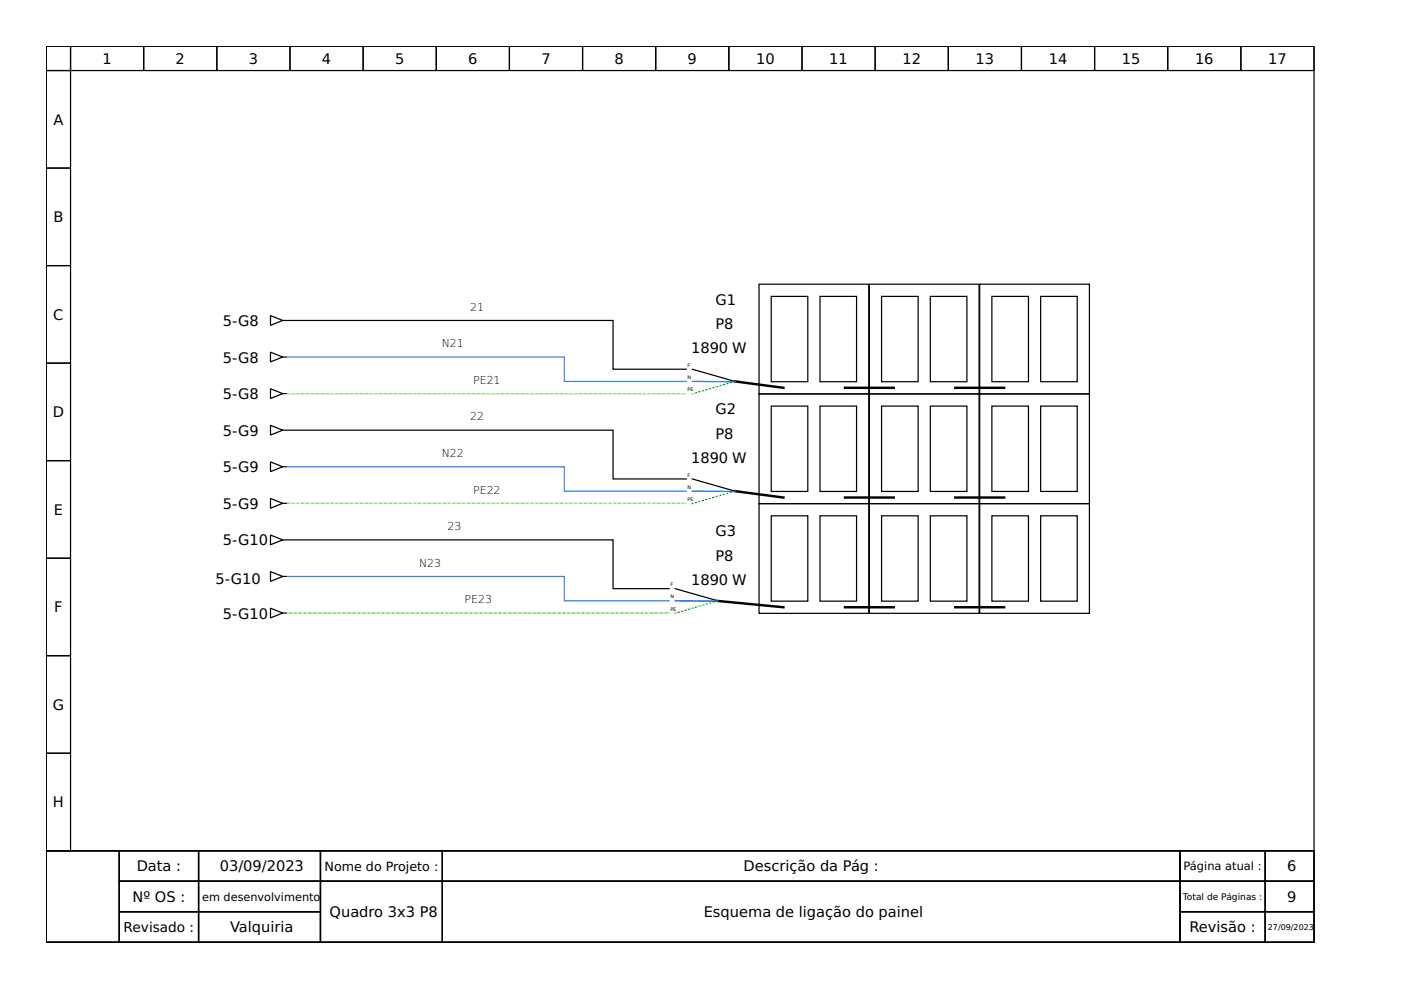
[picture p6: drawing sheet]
<svg xmlns="http://www.w3.org/2000/svg" width="297mm" height="210mm" viewBox="0 0 297 210" stroke-linecap="round" stroke-linejoin="round" font-family="sans-serif">
<g fill="none" stroke="#000" stroke-width=".26">
<path d="M9.8 9.8h268.8v170.6h-268.8zM9.8 9.8h5.2v5.2h-5.2zM9.8 15h5.2v20.6h-5.2zM15 9.8h15.5v5.2h-15.5zM30.5 9.8h15.5v5.2h-15.5zM46 9.8h15.5v5.2h-15.5zM61.5 9.8h15.5v5.2h-15.5zM77 9.8h15.5v5.2h-15.5zM92.5 9.8h15.5v5.2h-15.5zM108 9.8h15.5v5.2h-15.5zM123.5 9.8h15.5v5.2h-15.5zM139 9.8h15.5v5.2h-15.5z"/>
<path d="M154.5 9.8h15.5v5.2h-15.5zM170 9.8h15.6v5.2h-15.6zM185.6 9.8h15.5v5.2h-15.5zM201.1 9.8h15.5v5.2h-15.5zM216.6 9.8h15.5v5.2h-15.5zM232.1 9.8h15.5v5.2h-15.5zM247.6 9.8h15.5v5.2h-15.5zM263.1 9.8h15.5v5.2h-15.5zM9.8 35.6h5.2v20.7h-5.2zM9.8 56.3h5.2v20.7h-5.2zM9.8 77h5.2v20.7h-5.2zM57.3 74.7l2.6 1-2.6 1z"/>
<path d="M57.3 66.9l2.6 1-2.6 1.1zM59.9 75.7h.8M59.9 67.9h.8M61 67.9h69v10.4h15.5M146.8 78.3l9 2.6M160.9 60.3h23.3v23.2h-23.3zM163.5 62.8h7.8v18.1h-7.8zM173.9 62.8h7.7v18.1h-7.7zM184.3 60.3h23.3v23.2h-23.3zM186.9 62.8h7.8v18.1h-7.8zM197.2 62.8h7.8v18.1h-7.8zM207.7 60.3h23.3v23.2h-23.3z"/>
<path d="M210.3 62.8h7.8v18.1h-7.8zM220.6 62.8h7.8v18.1h-7.8zM9.8 97.7h5.2v20.6h-5.2zM57.3 90.2l2.6 1-2.6 1zM57.3 82.4l2.6 1.1-2.6 1zM57.3 97.9l2.6 1.1-2.6 1zM59.9 91.2h.8M59.9 83.5h.8M59.9 99h.8M61 91.2h69v10.3h15.5M160.9 83.5h23.3v23.3h-23.3zM163.5 86.1h7.8v18.1h-7.8z"/>
<path d="M173.9 86.1h7.7v18.1h-7.7zM184.3 83.5h23.3v23.3h-23.3zM186.9 86.1h7.8v18.1h-7.8zM197.2 86.1h7.8v18.1h-7.8zM207.7 83.5h23.3v23.3h-23.3zM210.3 86.1h7.8v18.1h-7.8zM220.6 86.1h7.8v18.1h-7.8zM9.8 118.3h5.2v20.7h-5.2zM57.3 113.4l2.6 1.1-2.6 1zM57.3 105.7l2.6 1-2.6 1.1zM59.9 114.5h.8M59.9 106.7h.8"/>
<path d="M61 114.5h69v10.3h11.9M146.8 101.5l9 2.6M160.9 106.8h23.3v23.2h-23.3zM163.5 109.4h7.8v18.1h-7.8zM173.9 109.4h7.7v18.1h-7.7zM184.3 106.8h23.3v23.2h-23.3zM186.9 109.4h7.8v18.1h-7.8zM197.2 109.4h7.8v18.1h-7.8zM207.7 106.8h23.3v23.2h-23.3zM210.3 109.4h7.8v18.1h-7.8zM220.6 109.4h7.8v18.1h-7.8zM9.8 139h5.2v20.7h-5.2z"/>
<path d="M57.3 128.9l2.6 1.1-2.6 1zM57.3 121.2l2.6 1-2.6 1.1zM59.9 130h.8M59.9 122.2h.8M143.2 124.8l9 2.6M9.8 159.7h5.2v20.7h-5.2zM9.8 180.4h268.8v19.4h-268.8zM9.8 180.4h15.5v19.4h-15.5zM25.3 180.4h16.8v6.4h-16.8zM25.3 186.8h16.8v6.5h-16.8zM25.3 193.3h16.8v6.5h-16.8zM42.1 180.4h25.8v6.4h-25.8z"/>
<path d="M42.1 186.8h25.8v6.5h-25.8zM42.1 193.3h25.8v6.5h-25.8zM67.9 180.4h25.9v6.4h-25.9zM67.9 186.8h25.9v13h-25.9zM93.8 180.4h156.4v6.4h-156.4zM93.8 186.8h156.4v13h-156.4zM250.2 180.4h18.1v6.4h-18.1zM250.2 186.8h18.1v6.5h-18.1zM250.2 193.3h18.1v6.5h-18.1zM268.3 180.4h10.3v6.4h-10.3zM268.3 186.8h10.3v6.5h-10.3zM268.3 193.3h10.3v6.5h-10.3z"/>
</g>
<path d="M155.8 80.9l10.3 1.3M179.2 82.2h10.3M202.5 82.2h10.4M155.8 104.1l10.3 1.4M179.2 105.5h10.3M202.5 105.5h10.4M151.9 127.4l14.2 1.4M179.2 128.8h10.3M202.5 128.8h10.4" fill="none" stroke="#000" stroke-width=".52"/>
<path d="M146.8 80.9h8.7M146.8 104.1l8.7 .1M143.2 127.4l8.7 .1" fill="none" stroke="#00f" stroke-width=".26"/>
<path d="M155.8 80.9l-9.1 2.6M155.8 104.1l-9.1 2.7M152.2 127.4l-9.1 2.6" fill="none" stroke="#0f0" stroke-width=".26" stroke-dasharray=".3 .5"/>
<path d="M61 83.5h84.5M61 106.7h84.5M61 130h80.9" fill="none" stroke="#33d17a" stroke-width=".26"/>
<path d="M145.5 83.5h-84.5M145.5 106.7h-84.5M141.9 130h-80.9" fill="none" stroke="#f9f06b" stroke-width=".26" stroke-dasharray=".3 .8"/>
<path d="M61 75.7h58.6v5.2h25.9M61 99h58.6v5.1h25.9M61 122.2h58.6v5.2h22.3" fill="none" stroke="#3584e4" stroke-width=".26"/>
<g font-size="3.1">
<text x="21.7" y="13.5">1</text>
<text x="37.2" y="13.5">2</text>
<text x="52.7" y="13.5">3</text>
<text x="68.3" y="13.5">4</text>
<text x="83.8" y="13.5">5</text>
<text x="99.3" y="13.5">6</text>
<text x="114.8" y="13.5">7</text>
<text x="130.3" y="13.5">8</text>
<text x="145.8" y="13.5">9</text>
<text x="160.3" y="13.5">10</text>
<text x="175.8" y="13.5">11</text>
<text x="191.3" y="13.5">12</text>
<text x="206.8" y="13.5">13</text>
<text x="222.4" y="13.5">14</text>
<text x="237.9" y="13.5">15</text>
<text x="253.4" y="13.5">16</text>
<text x="268.9" y="13.5">17</text>
<text x="11.3" y="26.5">A</text>
<text x="11.3" y="47.1">B</text>
<text x="151.7" y="64.6">G1</text>
<text x="11.3" y="67.8">C</text>
<text x="47.3" y="69.1">5-G8</text>
<text x="151.7" y="69.8">P8</text>
<text x="47.3" y="76.9">5-G8</text>
<text x="146.5" y="74.9">1890 W</text>
<text x="11.2" y="88.5">D</text>
<text x="47.3" y="84.6">5-G8</text>
<text x="151.7" y="87.8">G2</text>
<text x="47.3" y="92.4">5-G9</text>
<text x="151.7" y="93">P8</text>
<text x="47.3" y="100.1">5-G9</text>
<text x="146.5" y="98.2">1890 W</text>
<text x="47.3" y="107.9">5-G9</text>
<text x="11.4" y="109.2">E</text>
<text x="151.7" y="113.7">G3</text>
<text x="47.3" y="115.6">5-G10</text>
<text x="151.7" y="118.9">P8</text>
<text x="45.7" y="123.8">5-G10</text>
<text x="146.5" y="124">1890 W</text>
<text x="11.5" y="129.8">F</text>
<text x="47.3" y="131.1">5-G10</text>
<text x="11.2" y="150.5">G</text>
<text x="11.2" y="171.2">H</text>
<text x="29" y="184.8">Data :</text>
<text x="46.6" y="184.8">03/09/2023</text>
<text x="157.6" y="184.8">Descrição da Pág :</text>
<text x="272.9" y="184.8">6</text>
<text x="28.1" y="191.2">Nº OS :</text>
<text x="272.9" y="191.2">9</text>
<text x="48.8" y="197.7">Valquiria</text>
<text x="69.9" y="194.5">Quadro 3x3 P8</text>
<text x="149.2" y="194.5">Esquema de ligação do painel</text>
<text x="252.2" y="197.7">Revisão :</text>
</g>
<text font-size="2.9" x="26.2" y="197.6">Revisado :</text>
<text font-size="2.7" x="68.8" y="184.6">Nome do Projeto :</text>
<g font-size="2.4">
<text x="250.9" y="184.5">Página atual :</text>
<text x="42.9" y="191">em desenvolvimento</text>
</g>
<g font-size="2.3">
<text x="99.7" y="65.9">21</text>
<text x="93.6" y="73.6">N21</text>
<text x="100.3" y="81.4">PE21</text>
<text x="99.7" y="89.1">22</text>
<text x="93.6" y="96.9">N22</text>
<text x="100.3" y="104.6">PE22</text>
<text x="94.9" y="112.4">23</text>
<text x="88.9" y="120.2">N23</text>
<text x="98.5" y="127.9">PE23</text>
</g>
<text font-size="1.9" x="250.8" y="190.8">Total de Páginas :</text>
<text font-size="1.7" x="268.8" y="197.2">27/09/2023</text>
<g font-size="1">
<text x="145.7" y="77.8">F</text>
<text x="145.7" y="80.4">N</text>
<text x="145.7" y="82.9">PE</text>
<text x="145.7" y="101">F</text>
<text x="145.7" y="103.6">N</text>
<text x="145.7" y="106.2">PE</text>
<text x="142.1" y="124.3">F</text>
<text x="142.1" y="126.9">N</text>
<text x="142.1" y="129.5">PE</text>
</g>
</svg>
